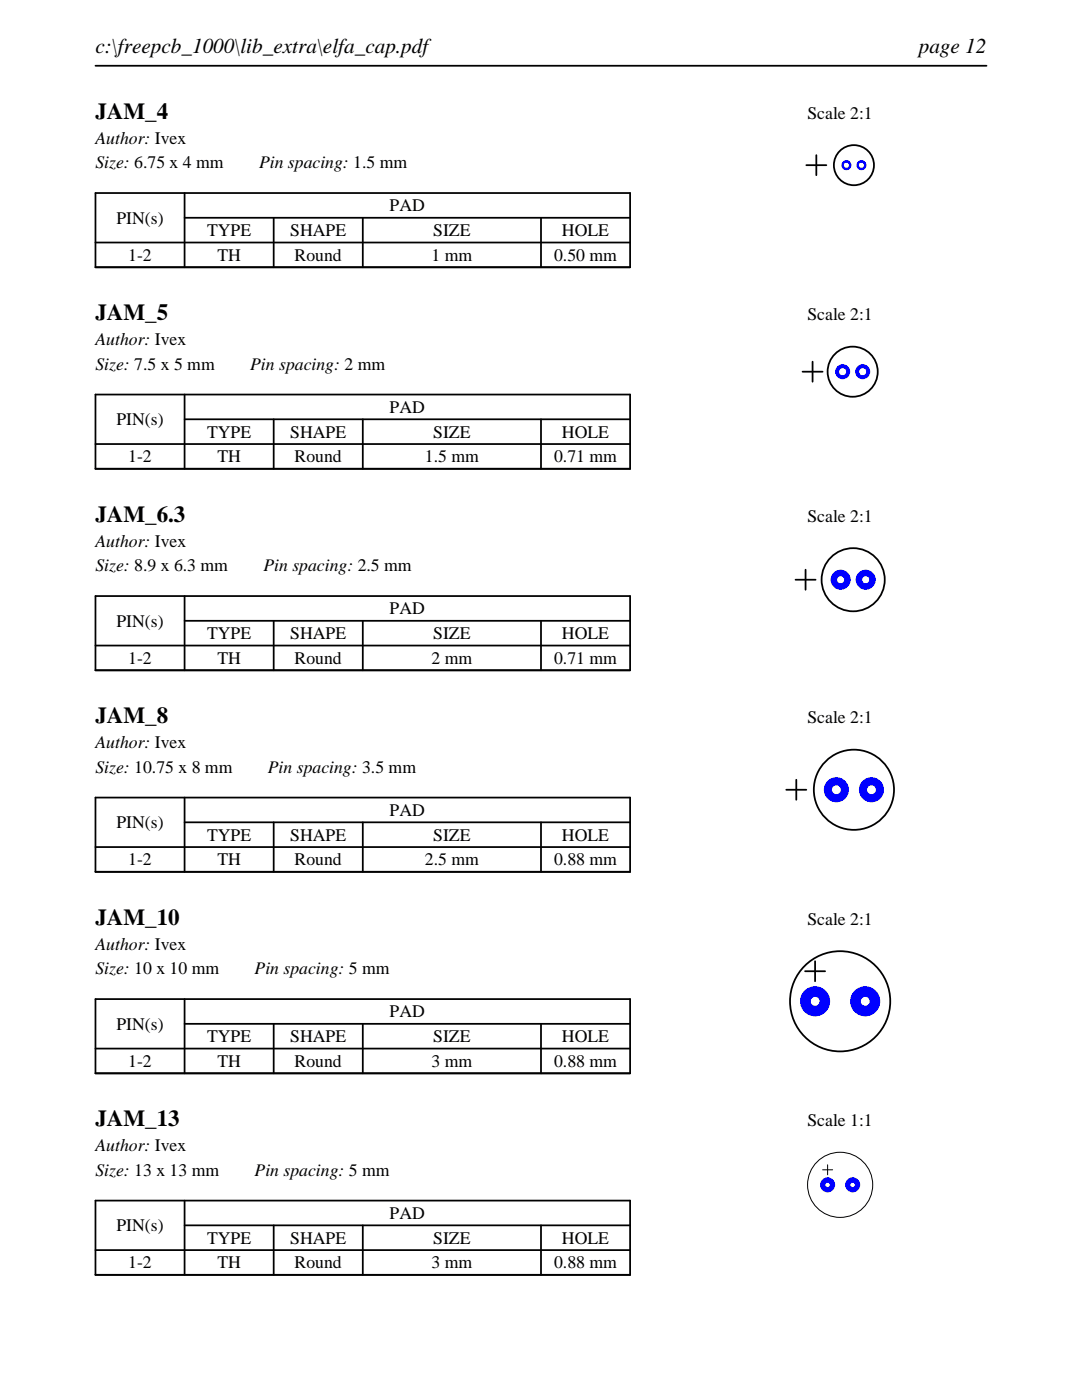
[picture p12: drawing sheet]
<svg xmlns="http://www.w3.org/2000/svg" width="216mm" height="279mm" viewBox="0 0 216 279" stroke-linecap="round" stroke-linejoin="round" font-family="sans-serif">
<path d="M19 13.1h177.8M19 38.5h106.7v14.8h-106.7zM36.8 38.5v14.8M19 48.4h106.7M36.8 43.5h88.9M54.6 43.5v9.8M72.4 43.5v9.8M107.9 43.5v9.8" fill="none" stroke="#000" stroke-width=".35"/>
<g fill="none" stroke="#000" stroke-width=".36">
<path d="M160.9 33h4zM162.9 31v4z"/>
<circle cx="170.4" cy="33" r="4"/>
</g>
<g fill="#00f">
<path d="M167.9 33a1 1 0 0 0 2 0 1 1 0 0 0-2 0zM168.4 33a.51 .51 0 0 1 1 0 .51 .51 0 0 1-1 0z"/>
<path d="M170.9 33a1 1 0 0 0 2 0 1 1 0 0 0-2 0zM171.4 33a.51 .51 0 0 1 1 0 .51 .51 0 0 1-1 0z"/>
</g>
<path d="M19 78.7h106.7v14.9h-106.7zM36.8 78.7v14.9M19 88.6h106.7M36.8 83.7h88.9M54.6 83.7v9.9M72.4 83.7v9.9M107.9 83.7v9.9" fill="none" stroke="#000" stroke-width=".35"/>
<g fill="none" stroke="#000" stroke-width=".36">
<path d="M160.1 74.2h4zM162.1 72.2v4z"/>
<circle cx="170.1" cy="74.2" r="5"/>
</g>
<g fill="#00f">
<path d="M166.6 74.2a1.5 1.5 0 0 0 3 0 1.5 1.5 0 0 0-3 0zM167.4 74.2a.75 .75 0 0 1 1.5 0 .75 .75 0 0 1-1.5 0z"/>
<path d="M170.6 74.2a1.5 1.5 0 0 0 3 0 1.5 1.5 0 0 0-3 0zM171.4 74.2a.75 .75 0 0 1 1.5 0 .75 .75 0 0 1-1.5 0z"/>
</g>
<path d="M19 119h106.7v14.8h-106.7zM36.8 119v14.8M19 128.8h106.7M36.8 123.9h88.9M54.6 123.9v9.9M72.4 123.9v9.9M107.9 123.9v9.9" fill="none" stroke="#000" stroke-width=".35"/>
<g fill="none" stroke="#000" stroke-width=".36">
<path d="M158.7 115.7h4zM160.7 113.7v4z"/>
<circle cx="170.2" cy="115.7" r="6.3"/>
</g>
<g fill="#00f">
<path d="M165.7 115.7a2 2 0 0 0 4 0 2 2 0 0 0-4 0zM167 115.7a.75 .75 0 0 1 1.5 0 .75 .75 0 0 1-1.5 0z"/>
<path d="M170.7 115.7a2 2 0 0 0 4 0 2 2 0 0 0-4 0zM172 115.7a.75 .75 0 0 1 1.5 0 .75 .75 0 0 1-1.5 0z"/>
</g>
<path d="M19 159.2h106.7v14.8h-106.7zM36.8 159.2v14.8M19 169.1h106.7M36.8 164.1h88.9M54.6 164.1v9.9M72.4 164.1v9.9M107.9 164.1v9.9" fill="none" stroke="#000" stroke-width=".35"/>
<g fill="none" stroke="#000" stroke-width=".36">
<path d="M156.9 157.6h4zM158.9 155.6v4z"/>
<circle cx="170.4" cy="157.6" r="8"/>
</g>
<g fill="#00f">
<path d="M164.4 157.6a2.5 2.5 0 0 0 5 0 2.5 2.5 0 0 0-5 0zM166 157.6a.9 .9 0 0 1 1.8 0 .9 .9 0 0 1-1.8 0z"/>
<path d="M171.4 157.6a2.5 2.5 0 0 0 5 0 2.5 2.5 0 0 0-5 0zM173 157.6a.9 .9 0 0 1 1.8 0 .9 .9 0 0 1-1.8 0z"/>
</g>
<path d="M19 199.4h106.7v14.8h-106.7zM36.8 199.4v14.8M19 209.3h106.7M36.8 204.3h88.9M54.6 204.3v9.9M72.4 204.3v9.9M107.9 204.3v9.9" fill="none" stroke="#000" stroke-width=".35"/>
<g fill="none" stroke="#000" stroke-width=".36">
<path d="M160.6 193.8h4zM162.6 191.8v4z"/>
<circle cx="167.6" cy="199.8" r="10"/>
</g>
<g fill="#00f">
<path d="M159.6 199.8a3 3 0 0 0 6 0 3 3 0 0 0-6 0zM161.8 199.8a.89 .89 0 0 1 1.7 0 .89 .89 0 0 1-1.7 0z"/>
<path d="M169.6 199.8a3 3 0 0 0 6 0 3 3 0 0 0-6 0zM171.8 199.8a.89 .89 0 0 1 1.7 0 .89 .89 0 0 1-1.7 0z"/>
</g>
<path d="M19 239.6h106.7v14.8h-106.7zM36.8 239.6v14.8M19 249.5h106.7M36.8 244.5h88.9M54.6 244.5v9.9M72.4 244.5v9.9M107.9 244.5v9.9" fill="none" stroke="#000" stroke-width=".35"/>
<g fill="none" stroke="#000" stroke-width=".2">
<path d="M164.1 233.5h2zM165.1 232.5v2z"/>
<circle cx="167.6" cy="236.5" r="6.5"/>
</g>
<g fill="#00f">
<path d="M163.6 236.5a1.5 1.5 0 0 0 3 0 1.5 1.5 0 0 0-3 0zM164.7 236.5a.45 .45 0 0 1 .9 0 .45 .45 0 0 1-.9 0z"/>
<path d="M168.6 236.5a1.5 1.5 0 0 0 3 0 1.5 1.5 0 0 0-3 0zM169.7 236.5a.45 .45 0 0 1 .9 0 .45 .45 0 0 1-.9 0z"/>
</g>
<g font-size="4.6">
<text x="19" y="23.7">JAM_4</text>
<text x="19" y="63.9">JAM_5</text>
<text x="19" y="104.1">JAM_6.3</text>
<text x="19" y="144.4">JAM_8</text>
<text x="19" y="184.6">JAM_10</text>
<text x="19" y="224.8">JAM_13</text>
</g>
<g font-size="4.2">
<text x="19" y="10.6">c:\freepcb_1000\lib_extra\elfa_cap.pdf</text>
<text x="183.3" y="10.6">page 12</text>
</g>
<g font-size="3.5">
<text x="161.1" y="23.7">Scale 2:1</text>
<text x="19" y="28.6">Author: Ivex</text>
<text x="19" y="33.6">Size: 6.75 x 4 mm</text>
<text x="51.7" y="33.6">Pin spacing: 1.5 mm</text>
<text x="23.2" y="44.6">PIN(s)</text>
<text x="41.3" y="47.1">TYPE</text>
<text x="57.9" y="47.1">SHAPE</text>
<text x="77.8" y="42.2">PAD</text>
<text x="86.4" y="47.1">SIZE</text>
<text x="112.1" y="47.1">HOLE</text>
<text x="25.6" y="52.1">1-2</text>
<text x="43.4" y="52.1">TH</text>
<text x="58.8" y="52.1">Round</text>
<text x="86.1" y="52.1">1 mm</text>
<text x="110.6" y="52.1">0.50 mm</text>
<text x="161.1" y="63.9">Scale 2:1</text>
<text x="19" y="68.9">Author: Ivex</text>
<text x="19" y="73.8">Size: 7.5 x 5 mm</text>
<text x="49.9" y="73.8">Pin spacing: 2 mm</text>
<text x="77.8" y="82.4">PAD</text>
<text x="23.2" y="84.8">PIN(s)</text>
<text x="41.3" y="87.3">TYPE</text>
<text x="57.9" y="87.3">SHAPE</text>
<text x="86.4" y="87.3">SIZE</text>
<text x="112.1" y="87.3">HOLE</text>
<text x="25.6" y="92.3">1-2</text>
<text x="43.4" y="92.3">TH</text>
<text x="58.8" y="92.3">Round</text>
<text x="84.8" y="92.3">1.5 mm</text>
<text x="110.6" y="92.3">0.71 mm</text>
<text x="161.1" y="104.1">Scale 2:1</text>
<text x="19" y="109.1">Author: Ivex</text>
<text x="19" y="114">Size: 8.9 x 6.3 mm</text>
<text x="52.6" y="114">Pin spacing: 2.5 mm</text>
<text x="23.2" y="125.1">PIN(s)</text>
<text x="77.8" y="122.6">PAD</text>
<text x="41.3" y="127.6">TYPE</text>
<text x="57.9" y="127.6">SHAPE</text>
<text x="86.4" y="127.6">SIZE</text>
<text x="112.1" y="127.6">HOLE</text>
<text x="25.6" y="132.5">1-2</text>
<text x="43.4" y="132.5">TH</text>
<text x="58.8" y="132.5">Round</text>
<text x="86.1" y="132.5">2 mm</text>
<text x="110.6" y="132.5">0.71 mm</text>
<text x="19" y="149.3">Author: Ivex</text>
<text x="161.1" y="144.4">Scale 2:1</text>
<text x="19" y="154.2">Size: 10.75 x 8 mm</text>
<text x="53.4" y="154.2">Pin spacing: 3.5 mm</text>
<text x="23.2" y="165.3">PIN(s)</text>
<text x="41.3" y="167.8">TYPE</text>
<text x="57.9" y="167.8">SHAPE</text>
<text x="77.8" y="162.8">PAD</text>
<text x="86.4" y="167.8">SIZE</text>
<text x="112.1" y="167.8">HOLE</text>
<text x="25.6" y="172.7">1-2</text>
<text x="43.4" y="172.7">TH</text>
<text x="58.8" y="172.7">Round</text>
<text x="84.8" y="172.7">2.5 mm</text>
<text x="110.6" y="172.7">0.88 mm</text>
<text x="161.1" y="184.6">Scale 2:1</text>
<text x="19" y="189.5">Author: Ivex</text>
<text x="19" y="194.5">Size: 10 x 10 mm</text>
<text x="50.8" y="194.5">Pin spacing: 5 mm</text>
<text x="77.8" y="203.1">PAD</text>
<text x="23.2" y="205.5">PIN(s)</text>
<text x="41.3" y="208">TYPE</text>
<text x="57.9" y="208">SHAPE</text>
<text x="86.4" y="208">SIZE</text>
<text x="112.1" y="208">HOLE</text>
<text x="25.6" y="212.9">1-2</text>
<text x="43.4" y="212.9">TH</text>
<text x="58.8" y="212.9">Round</text>
<text x="86.1" y="212.9">3 mm</text>
<text x="110.6" y="212.9">0.88 mm</text>
<text x="161.1" y="224.8">Scale 1:1</text>
<text x="19" y="229.7">Author: Ivex</text>
<text x="19" y="234.7">Size: 13 x 13 mm</text>
<text x="50.8" y="234.7">Pin spacing: 5 mm</text>
<text x="23.2" y="245.7">PIN(s)</text>
<text x="77.8" y="243.3">PAD</text>
<text x="41.3" y="248.2">TYPE</text>
<text x="57.9" y="248.2">SHAPE</text>
<text x="86.4" y="248.2">SIZE</text>
<text x="112.1" y="248.2">HOLE</text>
<text x="25.6" y="253.2">1-2</text>
<text x="43.4" y="253.2">TH</text>
<text x="58.8" y="253.2">Round</text>
<text x="86.1" y="253.2">3 mm</text>
<text x="110.6" y="253.2">0.88 mm</text>
</g>
</svg>
